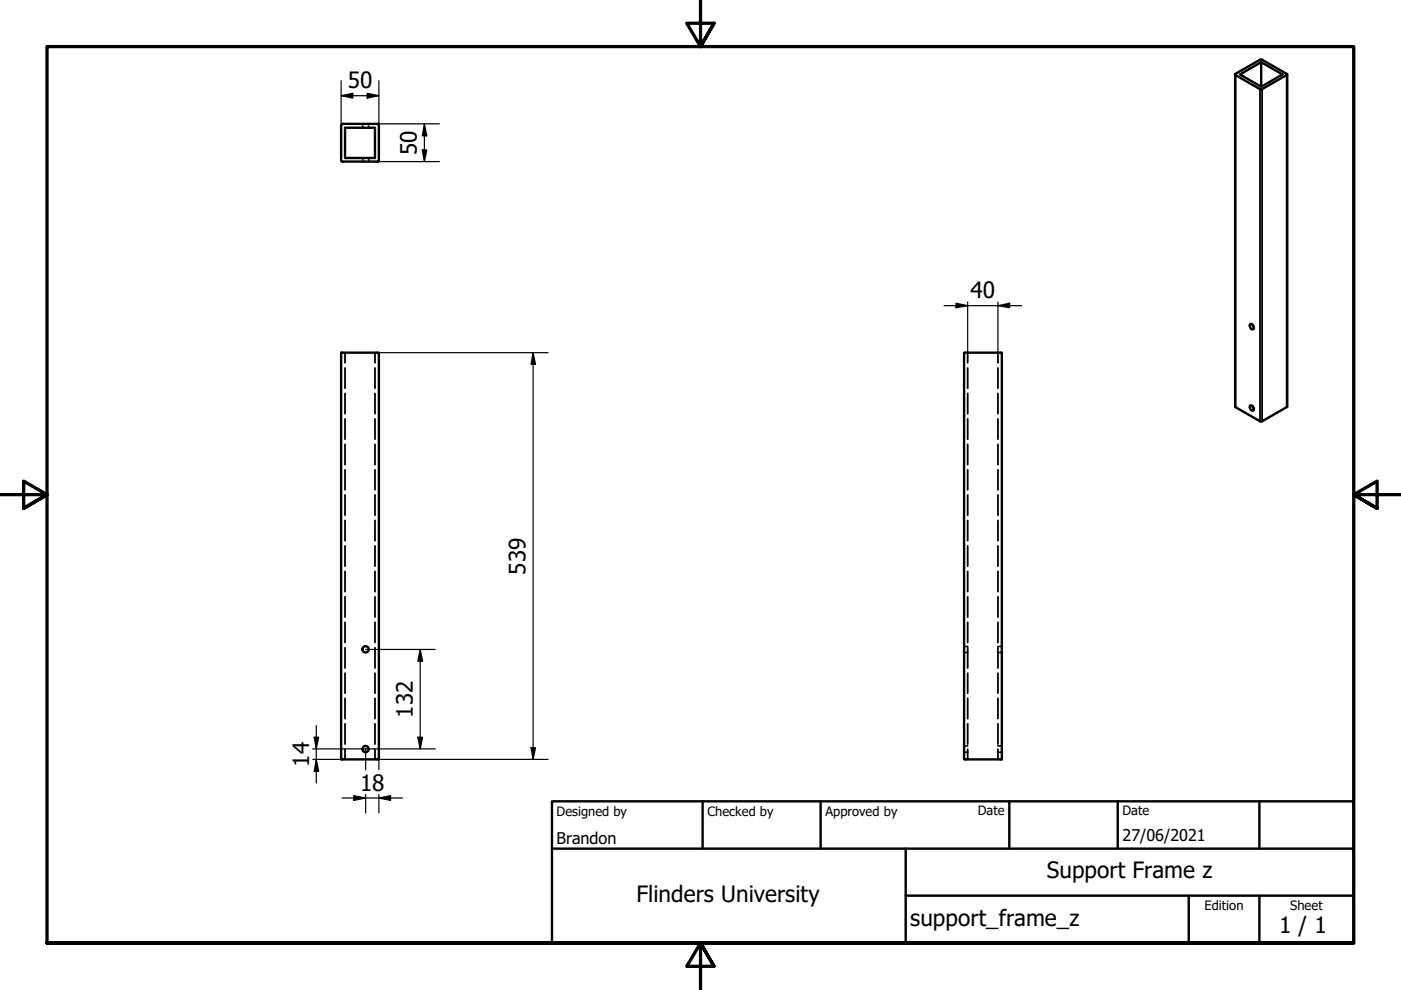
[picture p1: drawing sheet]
<svg xmlns="http://www.w3.org/2000/svg" width="297mm" height="210mm" viewBox="0 0 297 210" stroke-linecap="round" stroke-linejoin="round" font-family="sans-serif">
<!-- layer: Hidden (ISO) -->
<g fill="none" stroke="#000" stroke-width=".38">
<path d="M76.9 26.3v.2M76.9 26.8v.3M76.9 33.5v.3M76.9 34v.3M78.2 26.3v.2M78.2 26.8v.3M78.2 33.5v.3M78.2 34v.3M73.2 74.8v2.1M73.2 78v4.3M79.5 74.8v2.1M79.5 78v4.3"/>
<path d="M205.2 74.8v2.1M205.2 78v4.3M211.6 74.8v2.1M211.6 78v4.3M73.2 83.4v4.3M73.2 88.8v4.3M73.2 94.2v4.3M73.2 99.6v4.3M79.5 83.4v4.3M79.5 88.8v4.3M79.5 94.2v4.3M79.5 99.6v4.3"/>
<path d="M205.2 83.4v4.3M205.2 88.8v4.3M205.2 94.2v4.3M205.2 99.6v4.3M211.6 83.4v4.3M211.6 88.8v4.3M211.6 94.2v4.3M211.6 99.6v4.3M73.2 104.9v4.4M73.2 110.3v4.4M73.2 115.7v4.4M79.5 104.9v4.4"/>
<path d="M79.5 110.3v4.4M79.5 115.7v4.4M205.2 104.9v4.4M205.2 110.3v4.4M205.2 115.7v4.4M211.6 104.9v4.4M211.6 110.3v4.4M211.6 115.7v4.4M73.2 121.1v4.3M73.2 126.5v4.3M73.2 131.9v4.3M73.2 137.3v4.3"/>
<path d="M79.5 121.1v4.3M79.5 126.5v4.3M79.5 131.9v4.3M79.5 137.3v4.3M204.4 138.3h.3M204.4 137.1h.3M204.9 138.3h.3M204.9 137.1h.3M205.2 121.1v4.3M205.2 126.5v4.3M205.2 131.9v4.3M205.2 137.3v4.3"/>
<path d="M211.6 121.1v4.3M211.6 126.5v4.3M211.6 131.9v4.3M211.6 137.3v4.3M211.6 138.3h.2M211.6 137.1h.2M212.1 138.3h.3M212.1 137.1h.3M73.2 142.7v4.3M73.2 148.1v4.3M73.2 153.5v4.3M73.2 158.8v2.2"/>
<path d="M79.5 142.7v4.3M79.5 148.1v4.3M79.5 153.5v4.3M79.5 158.8v2.2M204.4 159.5h.3M204.4 158.2h.3M204.9 159.5h.3M204.9 158.2h.3M205.2 142.7v4.3M205.2 148.1v4.3M205.2 153.5v4.3M205.2 158.8v2.2"/>
<path d="M211.6 142.7v4.3M211.6 148.1v4.3M211.6 153.5v4.3M211.6 158.8v2.2M211.6 159.5h.2M211.6 158.2h.2M212.1 159.5h.3M212.1 158.2h.3"/>
</g>
<!-- layer: Visible (ISO) -->
<g fill="none" stroke="#000" stroke-width=".51">
<path d="M261.9 15.7l5.2-3 .4-.1 5.4 3.2-5.4 3.2h-.2l-5.4-3.1zM261.9 15.8v70.5l5.4 3.1h.2l5.4-3.2v-70.4M267.4 13.2l-4.5 2.6 4.5 2.6 4.5-2.6-4.5-2.6v5.2M72.3 26.6v7.3M72.3 34l.4 .3M72.3 26.6l.4-.3h7.3l.3 .3M72.6 34.3h7.4M73.2 27.1h6.3v6.4h-6.3zM80.3 34l-.3 .3M80.3 26.6v7.3M72.3 74.8h8v86.2h-8zM204.4 74.8h8v86.2h-8z"/>
<path d="M265 68.7a.67 .67 0 0 1 .7 .4 .67 .67 0 0 1 0 .7 .71 .71 0 0 1-.7-1.1zM265.6 68.9l.2 .5M265.1 86a.74 .74 0 0 1 .6 1.1 .76 .76 0 0 1-.6-1.1zM265.6 86.1l.2 .5"/>
<circle cx="77.5" cy="137.7" r=".67"/>
<circle cx="77.5" cy="158.8" r=".67"/>
</g>
<!-- layer: Visible Narrow (ISO) -->
<path d="M261.9 15.9v70.4M267.1 18.9v70.4M267.6 18.9v70.4M272.8 15.9v70.4" fill="none" stroke="#000" stroke-width=".38"/>
<!-- layer: Border (ISO) -->
<path d="M148.5 -.1v10l-2.9-5h5.8l-2.9 5 2.9-5M0 104.9h10l-5-2.9v5.8l5-2.9-5 2.9M297 104.9h-10l5-2.9v5.8l-5-2.9 5 2.9M10 199.9v-190h277v190h-277h277M151.4 204.9l-2.9-5 2.9 5h-5.8l2.9-5v10" fill="none" stroke="#000" stroke-width=".7"/>
<!-- layer: Title (ISO) -->
<path d="M117 169.9h170v30h-170zM117 179.9h170M149 169.9v10M174 169.9v10M192 179.9v20M214 169.9v10M237 169.9v10M267 169.9v10M192 189.9h95M252 189.9v10M267 189.9v10" fill="none" stroke="#000" stroke-width=".51"/>
<!-- layer: Dimension (ISO) -->
<g fill="none" stroke="#000" stroke-width=".25">
<path d="M72.3 17.1v9.5M77.9 19.8l2.4 .5-2.4 .5zM80.3 17.1v9.5M72.3 20.3l2.5-.5v1zM72.3 20.3h8M80 26.3h13.2M80 34.3h13.2M89.5 31.8h1l-.5 2.5zM90 26.3l.5 2.5h-1zM90 26.3v8M80 74.8h36.2M113 74.8l.5 2.5h-.9z"/>
<path d="M113 74.8v86.2M200.2 64.8h16.4M202.7 64.3l2.5 .5-2.5 .4zM205.2 64v10.8M211.6 64.8l2.5-.5v.9zM211.6 64v10.8M77.5 137.7h14.8M89.1 137.7l.5 2.5h-1zM89.1 137.7v21.1M66.3 158.8h26M66.6 156.3h1l-.5 2.5zM67.1 153.8v12.2"/>
<path d="M77.5 158.8v4.4M88.6 156.3h1l-.5 2.5zM112.6 158.5h.9l-.5 2.5zM66.3 161h6.3M67.1 161l.5 2.5h-1zM72.5 169.2h12.8M75 168.7l2.5 .5-2.5 .5zM77.5 168.4v4M80 161h36.2M80.3 169.2l2.5-.5v1zM80.3 161v2.2M80.3 168.4v4"/>
</g>
<g fill="#000">
<path d="M72.3 20.3l2.5-.5v1z" fill-rule="evenodd"/>
<path d="M77.9 19.8l2.4 .5-2.4 .5z" fill-rule="evenodd"/>
<path d="M89.5 31.8h1l-.5 2.5z" fill-rule="evenodd"/>
<path d="M90 26.3l.5 2.5h-1z" fill-rule="evenodd"/>
<path d="M113 74.8l.5 2.5h-.9z" fill-rule="evenodd"/>
<path d="M202.7 64.3l2.5 .5-2.5 .4z" fill-rule="evenodd"/>
<path d="M211.6 64.8l2.5-.5v.9z" fill-rule="evenodd"/>
<path d="M66.6 156.3h1l-.5 2.5z" fill-rule="evenodd"/>
<path d="M88.6 156.3h1l-.5 2.5z" fill-rule="evenodd"/>
<path d="M89.1 137.7l.5 2.5h-1z" fill-rule="evenodd"/>
<path d="M112.6 158.5h.9l-.5 2.5z" fill-rule="evenodd"/>
<path d="M67.1 161l.5 2.5h-1z" fill-rule="evenodd"/>
<path d="M75 168.7l2.5 .5-2.5 .5z" fill-rule="evenodd"/>
<path d="M80.3 169.2l2.5-.5v1z" fill-rule="evenodd"/>
</g>
<g font-size="4.8">
<text x="73.7" y="18.6">50</text>
<text x="88.4" y="32.9" transform="rotate(-90 88.4 32.9)">50</text>
<text x="205.7" y="63.2">40</text>
<text x="111.4" y="121.8" transform="rotate(-90 111.4 121.8)">539</text>
<text x="87.5" y="152.2" transform="rotate(-90 87.5 152.2)">132</text>
<text x="65.5" y="162.5" transform="rotate(-90 65.5 162.5)">14</text>
<text x="76.3" y="167.6">18</text>
<text x="134.9" y="191.3">Flinders University</text>
<text x="221.9" y="186.2">Support Frame z</text>
<text x="193" y="196.3">support_frame_z</text>
<text x="271.2" y="197.8">1 / 1</text>
</g>
<g font-size="3.4">
<text x="118" y="178.9">Brandon</text>
<text x="238" y="178.3">27/06/2021</text>
</g>
<g font-size="2.7">
<text x="118" y="173">Designed by</text>
<text x="150" y="173">Checked by</text>
<text x="175" y="173">Approved by</text>
<text x="207.3" y="172.9">Date</text>
<text x="238" y="172.9">Date</text>
<text x="255.4" y="193">Edition</text>
<text x="273.6" y="193">Sheet</text>
</g>
</svg>
